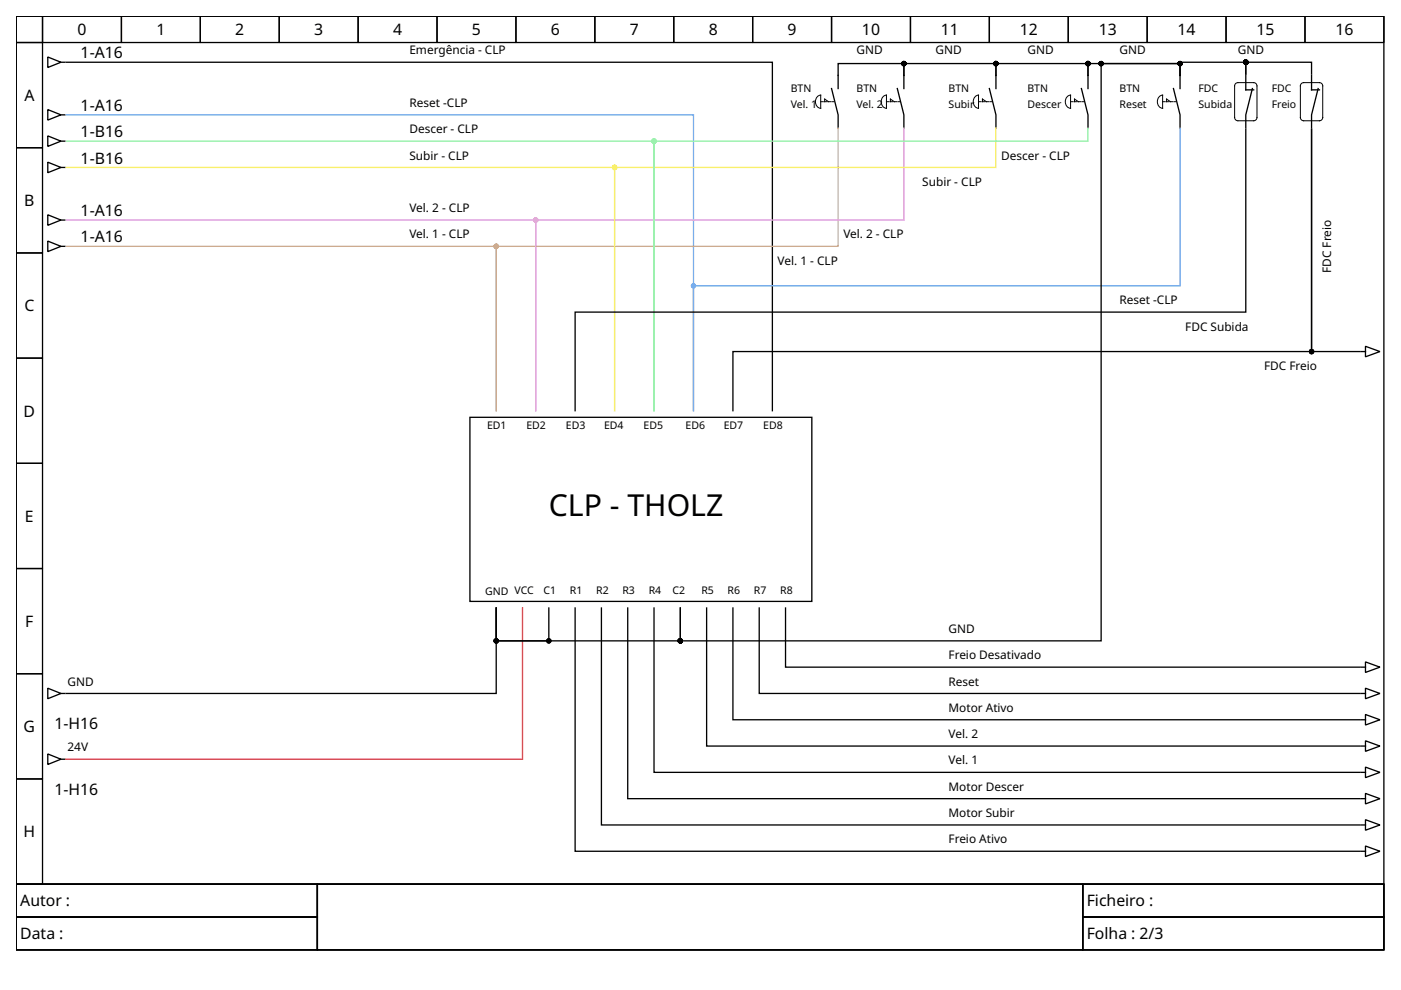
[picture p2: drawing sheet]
<svg xmlns="http://www.w3.org/2000/svg" width="297mm" height="210mm" viewBox="0 0 297 210" stroke-linecap="round" stroke-linejoin="round" font-family="sans-serif">
<g fill="none" stroke="#000" stroke-width=".28">
<path d="M3.4 3.4h290v184.1h-290zM3.4 3.4h5.6v5.6h-5.6zM3.4 9h5.6v22.3h-5.6zM9 3.4h16.7v5.6h-16.7zM10.1 12.1l2.8 1.1-2.8 1.1zM12.9 13.2h.9M14 13.2h149.8v73.9M25.7 3.4h16.8v5.6h-16.8zM42.5 3.4h16.7v5.6h-16.7zM59.2 3.4h16.7v5.6h-16.7zM75.9 3.4h16.8v5.6h-16.8zM92.7 3.4h16.7v5.6h-16.7z"/>
<path d="M109.4 3.4h16.7v5.6h-16.7zM126.1 3.4h16.7v5.6h-16.7zM142.8 3.4h16.8v5.6h-16.8zM159.6 3.4h16.7v5.6h-16.7zM176.3 3.4h16.7v5.6h-16.7zM176.3 18.8l1.4 5.6v2.7M190.2 18.8l1.4 5.6v2.7M191.6 16v2.8M191.6 16v-2.5h19.6v2.5M191.6 16v-2.5h-13.9v5.3M193 3.4h16.8v5.6h-16.8zM209.8 3.4h16.7v5.6h-16.7z"/>
<path d="M209.8 18.8l1.4 5.6v2.7M211.2 16v-2.5h19.5v2.5M211.2 16v2.8M226.5 3.4h16.7v5.6h-16.7zM229.3 18.8l1.4 5.6v2.7M230.7 16v-2.5h19.5v2.5M230.7 16v2.8M243.2 3.4h16.8v5.6h-16.8zM248.8 18.8l1.4 5.6v2.7M250.2 16v-2.5h-16.7v122.4h-89.3v-7v7h-39v-7M250.2 16v2.8M260 3.4h16.7v5.6h-16.7z"/>
<path d="M264.1 16v3.1h1.7M265.5 18.8l-1.4 5.6v2.7M276.7 3.4h16.7v5.6h-16.7zM278.1 15.7v-2.5h-14v2.5v-2.5h-13.9v2.8M278.1 16v3.1h1.6M279.5 18.8l-1.4 5.6v2.7M3.4 31.3h5.6v22.3h-5.6zM10.1 34.4l2.8 1.1-2.8 1.1zM10.1 23.2l2.8 1.2-2.8 1.1zM10.1 28.8l2.8 1.1-2.8 1.1zM12.9 35.5h.9M12.9 24.4h.9"/>
<path d="M12.9 29.9h.9M264.1 27.4v38.8h-142.2v20.9M3.4 53.6h5.6v22.3h-5.6zM10.1 45.5l2.8 1.2-2.8 1.1zM10.1 51.1l2.8 1.1-2.8 1.1zM12.9 46.7h.9M12.9 52.2h.9M3.4 75.9h5.6v22.3h-5.6zM288.4 74.5h-10.3v-47.1v47.1h-122.7v12.6M288.7 74.5h.8M289.5 73.4l3.1 1.1-3.1 1.2zM3.4 98.2h5.6v22.3h-5.6z"/>
<path d="M99.6 88.5h72.5v39h-72.5zM3.4 120.5h5.6v22.3h-5.6zM105.2 128.9v7h11.2v-7M105.2 128.9v18.1h-91.2M121.9 128.9v51.6h166.5M127.5 128.9v46h160.9M133.1 128.9v40.4h155.3M138.7 128.9v34.9h149.7M149.8 128.9v29.3h138.6M155.4 128.9v23.7h133M161 128.9v18.1h127.4M166.5 128.9v12.6h121.9"/>
<path d="M3.4 142.8h5.6v22.4h-5.6zM10.1 145.9l2.8 1.1-2.8 1.1zM10.1 159.9l2.8 1.1-2.8 1.1zM12.9 147h.9M288.7 147h.8M288.7 141.5h.8M288.7 158.2h.8M288.7 152.6h.8M289.5 140.3l3.1 1.2-3.1 1.1zM289.5 145.9l3.1 1.1-3.1 1.1zM289.5 157.1l3.1 1.1-3.1 1.1zM289.5 151.5l3.1 1.1-3.1 1.1z"/>
<path d="M3.4 165.2h5.6v22.3h-5.6zM12.9 161h.9M288.7 169.3h.8M288.7 174.9h.8M288.7 163.8h.8M289.5 179.4l3.1 1.1-3.1 1.1zM289.5 168.2l3.1 1.1-3.1 1.2zM289.5 173.8l3.1 1.1-3.1 1.1zM289.5 162.6l3.1 1.2-3.1 1.1zM3.4 187.5h290v13.9h-290zM3.4 187.5h63.9v6.9h-63.9zM3.4 194.4h63.9v7h-63.9z"/>
<path d="M67.3 187.5h162.3v13.9h-162.3zM229.6 187.5h63.8v6.9h-63.8zM229.6 194.4h63.8v7h-63.8zM288.7 180.5h.8"/>
</g>
<path d="M262 17.7l.5-.2h3.3a.7 .7 0 0 1 .7 .7v6.7a.7 .7 0 0 1-.7 .7h-3.3a.7 .7 0 0 1-.7-.7v-6.7zM275.9 17.7l.5-.2h3.3a.7 .7 0 0 1 .7 .7v6.7a.7 .7 0 0 1-.7 .7h-3.3a.7 .7 0 0 1-.7-.7v-6.7zM173.3 20.4l.7-.2v2.8a1.47 1.47 0 0 1-.7-2.6zM174.8 21.6v-.6l.9 .6M187.3 20.4l.6-.2v2.8a1.47 1.47 0 0 1-.6-2.6zM188.8 21.6v-.6l.8 .6M206.8 20.4l.7-.2v2.8a1.47 1.47 0 0 1-.7-2.6zM208.3 21.6v-.6l.8 .6M226.3 20.4l.7-.2v2.8a1.47 1.47 0 0 1-.7-2.6zM227.8 21.6v-.6l.9 .6M245.8 20.4l.7-.2v2.8a1.47 1.47 0 0 1-.7-2.6zM247.3 21.6v-.6l.9 .6" fill="none" stroke="#000" stroke-width=".21"/>
<path d="M174 21.6h2.8M187.9 21.6h2.8M207.5 21.6h2.8M227 21.6h2.8M246.5 21.6h2.8" fill="none" stroke="#000" stroke-width=".21" stroke-dasharray=".6 .3"/>
<path d="M110.8 128.9v32.1h-96.8" fill="none" stroke="#ed333b" stroke-width=".28"/>
<g fill="#000" stroke="#000" stroke-width=".28">
<circle cx="191.6" cy="13.5" r=".42"/>
<circle cx="211.2" cy="13.5" r=".42"/>
<circle cx="230.7" cy="13.5" r=".42"/>
<circle cx="233.5" cy="13.5" r=".42"/>
<circle cx="250.2" cy="13.5" r=".42"/>
<circle cx="264.1" cy="13.2" r=".42"/>
<circle cx="278.1" cy="74.5" r=".42"/>
<circle cx="105.2" cy="135.9" r=".42"/>
<circle cx="116.4" cy="135.9" r=".42"/>
<circle cx="144.2" cy="135.9" r=".42"/>
</g>
<path d="M14 24.4h133v62.7v-26.5h103.2v-33.5" fill="none" stroke="#62a0ea" stroke-width=".28"/>
<path d="M230.7 27.1v2.8h-92v57.2v-57.2h-124.7" fill="none" stroke="#8ff0a4" stroke-width=".28"/>
<circle cx="138.7" cy="29.9" r=".42" fill="#8ff0a4" stroke="#8ff0a4" stroke-width=".28"/>
<path d="M211.2 27.1v8.4h-80.9v51.6v-51.6h-116.3" fill="none" stroke="#f9f06b" stroke-width=".28"/>
<circle cx="130.3" cy="35.5" r=".42" fill="#f9f06b" stroke="#f9f06b" stroke-width=".28"/>
<path d="M191.6 27.1v19.6h-78v40.4v-40.4h-99.6" fill="none" stroke="#dc8add" stroke-width=".28"/>
<circle cx="113.6" cy="46.7" r=".42" fill="#dc8add" stroke="#dc8add" stroke-width=".28"/>
<path d="M177.7 27.1v25.1h-72.5v34.9v-34.9h-91.2" fill="none" stroke="#cdab8f" stroke-width=".28"/>
<circle cx="105.2" cy="52.2" r=".42" fill="#cdab8f" stroke="#cdab8f" stroke-width=".28"/>
<circle cx="147" cy="60.6" r=".42" fill="#62a0ea" stroke="#62a0ea" stroke-width=".28"/>
<text font-size="6.4" x="116.4" y="109.4">CLP - THOLZ</text>
<g font-size="3.3">
<text x="16.4" y="7.5">0</text>
<text x="33.2" y="7.5">1</text>
<text x="49.9" y="7.5">2</text>
<text x="66.6" y="7.5">3</text>
<text x="83.3" y="7.5">4</text>
<text x="100.1" y="7.5">5</text>
<text x="116.8" y="7.5">6</text>
<text x="133.5" y="7.5">7</text>
<text x="150.3" y="7.5">8</text>
<text x="167" y="7.5">9</text>
<text x="182.8" y="7.5">10</text>
<text x="199.5" y="7.5">11</text>
<text x="216.2" y="7.5">12</text>
<text x="232.9" y="7.5">13</text>
<text x="249.7" y="7.5">14</text>
<text x="266.4" y="7.5">15</text>
<text x="283.1" y="7.5">16</text>
<text x="17.1" y="12.4">1-A16</text>
<text x="5.2" y="21.4">A</text>
<text x="17.1" y="23.5">1-A16</text>
<text x="17.1" y="29.1">1-B16</text>
<text x="17.1" y="34.7">1-B16</text>
<text x="5.1" y="43.7">B</text>
<text x="17.1" y="45.8">1-A16</text>
<text x="17.1" y="51.4">1-A16</text>
<text x="5.2" y="66">C</text>
<text x="5" y="88.3">D</text>
<text x="5.3" y="110.6">E</text>
<text x="5.4" y="132.9">F</text>
<text x="5" y="155.3">G</text>
<text x="11.5" y="154.6">1-H16</text>
<text x="11.5" y="168.5">1-H16</text>
<text x="5" y="177.6">H</text>
<text x="4.3" y="192.2">Autor :</text>
<text x="230.4" y="192.2">Ficheiro :</text>
<text x="4.3" y="199.2">Data :</text>
<text x="230.4" y="199.2">Folha : 2/3</text>
</g>
<g font-size="2.5">
<text x="86.8" y="11.5">Emergência - CLP</text>
<text x="181.6" y="11.5">GND</text>
<text x="198.3" y="11.5">GND</text>
<text x="217.8" y="11.5">GND</text>
<text x="237.4" y="11.5">GND</text>
<text x="262.5" y="11.5">GND</text>
<text x="86.8" y="22.7">Reset -CLP</text>
<text x="86.8" y="28.3">Descer - CLP</text>
<text x="86.8" y="33.8">Subir - CLP</text>
<text x="212.3" y="33.8">Descer - CLP</text>
<text x="195.5" y="39.4">Subir - CLP</text>
<text x="86.8" y="45">Vel. 2 - CLP</text>
<text x="86.8" y="50.6">Vel. 1 - CLP</text>
<text x="178.8" y="50.6">Vel. 2 - CLP</text>
<text x="164.9" y="56.1">Vel. 1 - CLP</text>
<text x="282.3" y="57.8" transform="rotate(-90 282.3 57.8)">FDC Freio</text>
<text x="237.4" y="64.5">Reset -CLP</text>
<text x="251.3" y="70.1">FDC Subida</text>
<text x="268" y="78.4">FDC Freio</text>
<text x="201.1" y="134.2">GND</text>
<text x="201.1" y="139.8">Freio Desativado</text>
<text x="14.3" y="145.4">GND</text>
<text x="201.1" y="145.4">Reset</text>
<text x="201.1" y="150.9">Motor Ativo</text>
<text x="14.3" y="159.3">24V</text>
<text x="201.1" y="156.5">Vel. 2</text>
<text x="201.1" y="162.1">Vel. 1</text>
<text x="201.1" y="167.7">Motor Descer</text>
<text x="201.1" y="173.2">Motor Subir</text>
<text x="201.1" y="178.8">Freio Ativo</text>
</g>
<g font-size="2.2">
<text x="167.7" y="19.6">BTN</text>
<text x="167.7" y="23">Vel. 1</text>
<text x="181.6" y="19.6">BTN</text>
<text x="181.6" y="23">Vel. 2</text>
<text x="201.1" y="19.6">BTN</text>
<text x="201.1" y="23">Subir</text>
<text x="217.8" y="19.6">BTN</text>
<text x="217.8" y="23">Descer</text>
<text x="237.4" y="19.6">BTN</text>
<text x="237.4" y="23">Reset</text>
<text x="254.1" y="19.6">FDC</text>
<text x="254.1" y="23">Subida</text>
<text x="269.6" y="19.6">FDC</text>
<text x="269.6" y="23">Freio</text>
<text x="103.3" y="91">ED1</text>
<text x="111.6" y="91">ED2</text>
<text x="120" y="91">ED3</text>
<text x="128.1" y="91">ED4</text>
<text x="136.4" y="91">ED5</text>
<text x="145.4" y="91">ED6</text>
<text x="153.4" y="91">ED7</text>
<text x="161.8" y="91">ED8</text>
<text x="115.2" y="125.8">C1</text>
<text x="120.8" y="125.8">R1</text>
<text x="126.4" y="125.8">R2</text>
<text x="132" y="125.8">R3</text>
<text x="137.6" y="125.8">R4</text>
<text x="142.6" y="125.8">C2</text>
<text x="148.7" y="125.8">R5</text>
<text x="154.3" y="125.8">R6</text>
<text x="159.9" y="125.8">R7</text>
<text x="165.4" y="125.8">R8</text>
<text x="102.9" y="126.1">GND VCC</text>
</g>
</svg>
